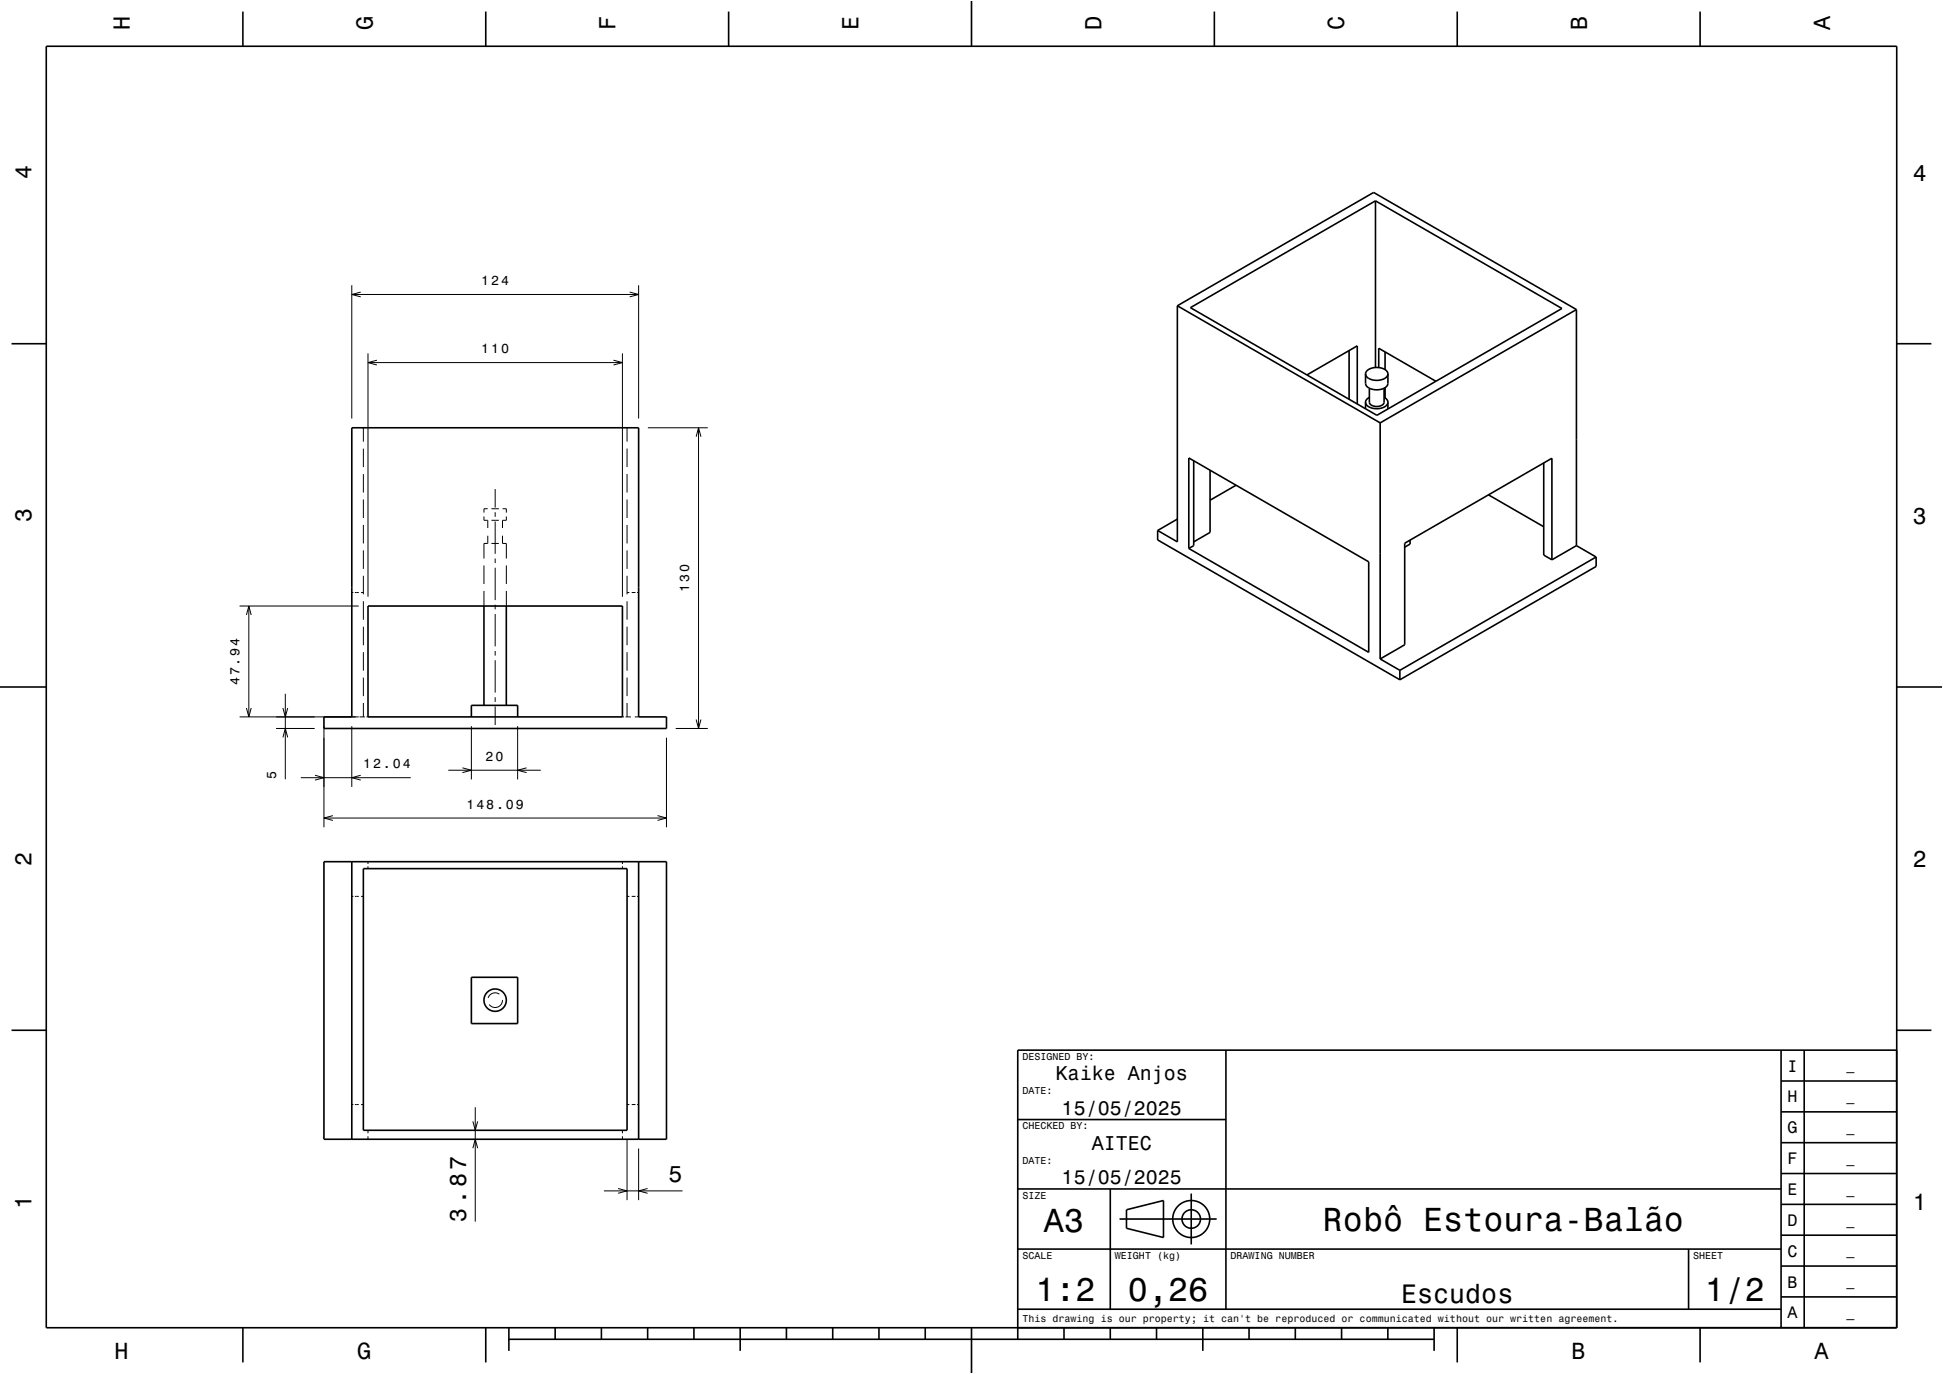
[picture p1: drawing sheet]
<svg xmlns="http://www.w3.org/2000/svg" width="420mm" height="297mm" viewBox="0 0 420 297" stroke-linecap="round" stroke-linejoin="round" font-family="sans-serif">
<g fill="none" stroke="#000" stroke-width=".22">
<path d="M76 61.7v28.8M76 63.7h62M78 63.1l-2 .6 2 .5M79.5 76.4v52.6M79.5 78.4h55M81.5 77.9l-2 .5 2 .5M132.6 77.9l1.9 .5-1.9 .5M134.5 76.4v52.6M136.1 63.1l1.9 .6-1.9 .5M138 61.7v28.8M78.5 92.5v3M78.5 97v4"/>
<path d="M135.5 92.5v3M135.5 97v4M140 92.5h13M150.5 94.4l.5-1.9 .5 1.9M151 92.5v65M78.5 102.5v4M78.5 108v4M78.5 113.5v4M78.5 119v4M104.6 111.6v.9h.8v1.6M105.4 110h-.8v.8M105.4 115.8v1.7h-.8v3.2"/>
<path d="M106.2 112.5h1.6M106.2 110h1.6M106.2 117.5h1.6M107 105.7v4M107 110.7v1M107 112.7v7M108.6 115.8v1.7h.8v3.2M108.6 110h.8v.8M109.4 111.6v.9h-.8v1.6M135.5 102.5v4M135.5 108v4M135.5 113.5v4"/>
<path d="M135.5 119v4M51.8 131h25.7M53.3 132.9l.5-1.9 .5 1.9M53.8 131v24M76 128.1h.4M76.7 128.1h.8M78 128.1h.5M78.5 124.5v4M78.5 130v4M78.5 135.5v4M104.6 122.2v4M104.6 127.7v3.3"/>
<path d="M107 120.7v1M107 122.7v7M107 130.7v1M107 132.7v7M109.4 122.2v4M109.4 127.7v3.3M135.5 124.5v4M135.5 130v4M135.5 135.5v4M135.5 128.1h.5M136.5 128.1h.9M137.7 128.1h.3"/>
<path d="M51.8 155h25.7M53.3 153l.5 2 .5-2M59.7 157.5h8.3M61.2 159.4l.5-1.9 .5 1.9M61.2 153l.5 2 .5-2M61.7 150v18.4M70 157v21.8M76 157v13.1M77.7 155h1.2M78.5 141v4M78.5 146.5v4M78.5 152v3"/>
<path d="M79.2 155h.3M101.9 157v11.5M107 140.7v1M107 142.7v7M107 150.7v1M107 152.7v4M111.9 157v11.5M134.5 155h.4M135.2 155h1.2M135.5 141v4M135.5 146.5v4M135.5 152v3"/>
<path d="M137.2 155h.8M144.1 159.5v19.3M146.1 157.5h6.9M150.5 155.5l.5 2 .5-2M65 168.1h23.8M68.1 167.6l1.9 .5-1.9 .5M70 176.8h74.1M72 176.3l-2 .5 2 .5M78 167.6l-2 .5 2 .5M96.9 166.5h20M100 166l1.9 .5-1.9 .5M113.8 166l-1.9 .5 1.9 .5"/>
<path d="M142.1 176.3l2 .5-2 .5M76 193.8h.4M76.7 193.8h.8M78 193.8h.5M79.5 186.3v.5M79.5 187.3v.5M134.5 186.3v.5M134.5 187.3v.5M135.5 193.8h.5M136.5 193.8h.9M137.7 193.8h.3M107.9 214.9a1.59 1.59 0 0 0-2.4 .8"/>
<path d="M108.6 216.2a1.59 1.59 0 0 1-1.1 1.5 1.59 1.59 0 0 1-1.7-.6M76 238.8h.4M76.7 238.8h.8M78 238.8h.5M102.7 239.3v24.8M135.5 238.8h.5M136.5 238.8h.9M137.7 238.8h.3M79.5 244.3v.7M79.5 245.6v.7M102.2 242.4l.5 1.9 .6-1.9M102.2 248.2l.5-1.9 .6 1.9"/>
<path d="M130.5 257.4h17M133.6 256.9l1.9 .5-1.9 .5M134.5 244.3v.7M134.5 245.6v.7M135.5 246.3v13.1M138 248.3v11.1M140 256.9l-2 .5 2 .5"/>
</g>
<g fill="none" stroke="#000" stroke-width=".35">
<path d="M10 10h400v277h-400zM52.5 2.5v7.5M105 2.5v7.5M157.5 2.5v7.5M210 0v10M262.5 2.5v7.5M315 2.5v7.5M367.5 2.5v7.5M297.3 43.4v36M2.5 74.3h7.5M254.5 66.1v51l-4.3-2.4M254.5 66.1l42.4-24.5 43.9 25.3"/>
<path d="M254.5 66.1l43.8 25.3M257.3 66.5l40-23.1 40.3 23.3-40 23.1zM291.6 75.8v10.5M298 79.5v-4.2l12.4 7.1M299.4 76.1v3.8M340.8 66.9v51M340.8 66.9l-42.5 24.5M410 74.3h7.5M76 92.5h62v62.5h6.1v2.5h-74.1v-2.5h6zM257 99l38.9 22.4v19.6l-38.9-22.4zM258 99.6v18.3l-1 .7M282.5 81l10.9-6.2v12.5"/>
<path d="M295.2 80.8v2.1a2.41 2.41 0 0 0 3 1.3l.7-.2a1.43 1.43 0 0 0 1.1-1.1v-2.1M295.2 80.8a2.37 2.37 0 0 1 2.9-1.3l.9 .2a1.39 1.39 0 0 1 1 1.1M295.2 80.8a2.41 2.41 0 0 0 3 1.4l.9-.3a1.35 1.35 0 0 0 .9-1.1M295.2 86.9a2.47 2.47 0 0 0 3.1 1.4l.7-.2a1.37 1.37 0 0 0 1-1.2M295.2 86.9v1.5M296 83.9v3a1.85 1.85 0 0 0 2.7 .7l.5-.6v-3.1M296 85.9a1.27 1.27 0 0 0-.8 1M298.3 91.4v51M299.2 85.9l.1 .1a1.21 1.21 0 0 1 .7 .9M299.4 83.8v2.2M300 86.9v1.5M250.2 114.7v2l52.4 30.2"/>
<path d="M254.5 112.2l-4.3 2.5M261.6 101.6v13.5l-3.6 2M267.2 104.9l-5.6 3.2M304.8 116.8v.8l-1.2 .7M321.8 107l11.9 6.9M333.7 100.1v19.9l1.8 1M340.8 117.9l4.2 2.5M340.8 117.9l-5.3 3.1M79.5 131h55v24h-55zM104.6 131v21.5M109.4 131v21.5M335.5 121v-21.9l-31.9 18.3v22l-5.3 3"/>
<path d="M345 120.4l-42.4 24.5M345 120.4v2l-42.4 24.5M0 148.5h10M101.9 155v-2.5h10v2.5M298.3 142.4l4.3 2.5M302.6 144.9v2M410 148.5h10M70 186.3h74.1v60h-74.1zM76 186.3v60M78.5 187.8h57v56.5h-57zM138 186.3v60M101.9 211.3h10v10h-10z"/>
<path d="M2.5 222.7h7.5M265 227v56M385 233.7h25M385 227v60M390 227v60M410 222.7h7.5M410 227h-190v62.5M220 257h165M220 242h45M240 257v26M257.5 258v11M385 253.7h25"/>
<path d="M385 247h25M385 240.3h25M220 270h165M242 263.5h21M243.5 261.5l8-2v8l-8-2zM365 270v13M385 273.7h25M385 267h25M385 260.3h25M52.5 287v7.5M105 287v7.5M110 289.5h200"/>
<path d="M110 287v5M120 287v2.5M130 287v2.5M140 287v2.5M150 287v2.5M160 287v5M170 287v2.5M180 287v2.5M190 287v2.5M200 287v2.5M210 287v10M220 283h165"/>
<path d="M230 287v2.5M240 287v2.5M250 287v2.5M260 287v5M270 287v2.5M280 287v2.5M290 287v2.5M300 287v2.5M310 287v5M315 287v7.5M367.5 287v7.5M385 280.3h25"/>
<circle cx="107" cy="216.2" r="2.42"/>
<circle cx="257.5" cy="263.5" r="2"/>
<circle cx="257.5" cy="263.5" r="4"/>
</g>
<path d="M0 0h420v297h-420" fill="none" stroke="#fff" stroke-width=".22"/>
<g font-size="7.2">
<text x="225.7" y="266.3">A3</text>
<text x="286" y="266.1">Robô Estoura-Balão</text>
<text x="223.8" y="281.3">1:2</text>
<text x="243.8" y="281.3">0,26</text>
<text x="368.5" y="281.3">1/2</text>
</g>
<text font-size="5.8" x="302.9" y="281.6">Escudos</text>
<g font-size="5">
<text x="28.1" y="6.5" transform="rotate(-90 28.1 6.5)">H</text>
<text x="80.6" y="6.5" transform="rotate(-90 80.6 6.5)">G</text>
<text x="133.1" y="6.5" transform="rotate(-90 133.1 6.5)">F</text>
<text x="185.6" y="6.5" transform="rotate(-90 185.6 6.5)">E</text>
<text x="238.1" y="6.5" transform="rotate(-90 238.1 6.5)">D</text>
<text x="290.6" y="6.5" transform="rotate(-90 290.6 6.5)">C</text>
<text x="343.1" y="6.5" transform="rotate(-90 343.1 6.5)">B</text>
<text x="395.6" y="6.5" transform="rotate(-90 395.6 6.5)">A</text>
<text x="6.8" y="38.7" transform="rotate(-90 6.8 38.7)">4</text>
<text x="413.5" y="39">4</text>
<text x="6.8" y="112.9" transform="rotate(-90 6.8 112.9)">3</text>
<text x="413.5" y="113.2">3</text>
<text x="6.8" y="187.1" transform="rotate(-90 6.8 187.1)">2</text>
<text x="413.5" y="187.4">2</text>
<text x="144.5" y="255.4">5</text>
<text x="6.8" y="261.3" transform="rotate(-90 6.8 261.3)">1</text>
<text x="413.5" y="261.6">1</text>
<text x="100.7" y="264.1" transform="rotate(-90 100.7 264.1)">3.87</text>
<text x="24.7" y="293.8">H</text>
<text x="77.2" y="293.8">G</text>
<text x="339.7" y="293.8">B</text>
<text x="392.2" y="293.8">A</text>
</g>
<g font-size="4.3">
<text x="228.2" y="233.5">Kaike Anjos</text>
<text x="229.5" y="241">15/05/2025</text>
<text x="236" y="248.5">AITEC</text>
<text x="229.5" y="256">15/05/2025</text>
</g>
<g font-size="3.6">
<text x="386.4" y="231.6">I</text>
<text x="386.4" y="238.3">H</text>
<text x="386.4" y="245">G</text>
<text x="386.4" y="251.6">F</text>
<text x="386.4" y="258.3">E</text>
<text x="386.4" y="265">D</text>
<text x="386.4" y="271.6">C</text>
<text x="386.4" y="278.3">B</text>
<text x="386.4" y="285">A</text>
</g>
<g font-size="2.9">
<text x="104" y="61.7">124</text>
<text x="104" y="76.4">110</text>
<text x="149" y="128" transform="rotate(-90 149 128)">130</text>
<text x="51.8" y="148.1" transform="rotate(-90 51.8 148.1)">47.94</text>
<text x="78.5" y="166.1">12.04</text>
<text x="105" y="164.5">20</text>
<text x="59.7" y="168.4" transform="rotate(-90 59.7 168.4)">5</text>
<text x="100.8" y="174.8">148.09</text>
<text x="399.1" y="231.4">_</text>
<text x="399.1" y="238">_</text>
<text x="399.1" y="244.7">_</text>
<text x="399.1" y="251.4">_</text>
<text x="399.1" y="258">_</text>
<text x="399.1" y="264.7">_</text>
<text x="399.1" y="271.4">_</text>
<text x="399.1" y="278">_</text>
<text x="399.1" y="284.7">_</text>
</g>
<g font-size="2.2">
<text x="221" y="229.1">DESIGNED BY:</text>
<text x="221" y="236.6">DATE:</text>
<text x="221" y="244.1">CHECKED BY:</text>
<text x="221" y="251.6">DATE:</text>
<text x="221" y="259.1">SIZE</text>
<text x="221" y="272.1">SCALE</text>
<text x="241" y="272.1">WEIGHT (kg)</text>
<text x="266" y="272.1">DRAWING NUMBER</text>
<text x="366" y="272.1">SHEET</text>
<text x="221" y="285.8">This drawing is our property; it can't be reproduced or communicated without our written agreement.</text>
</g>
</svg>
